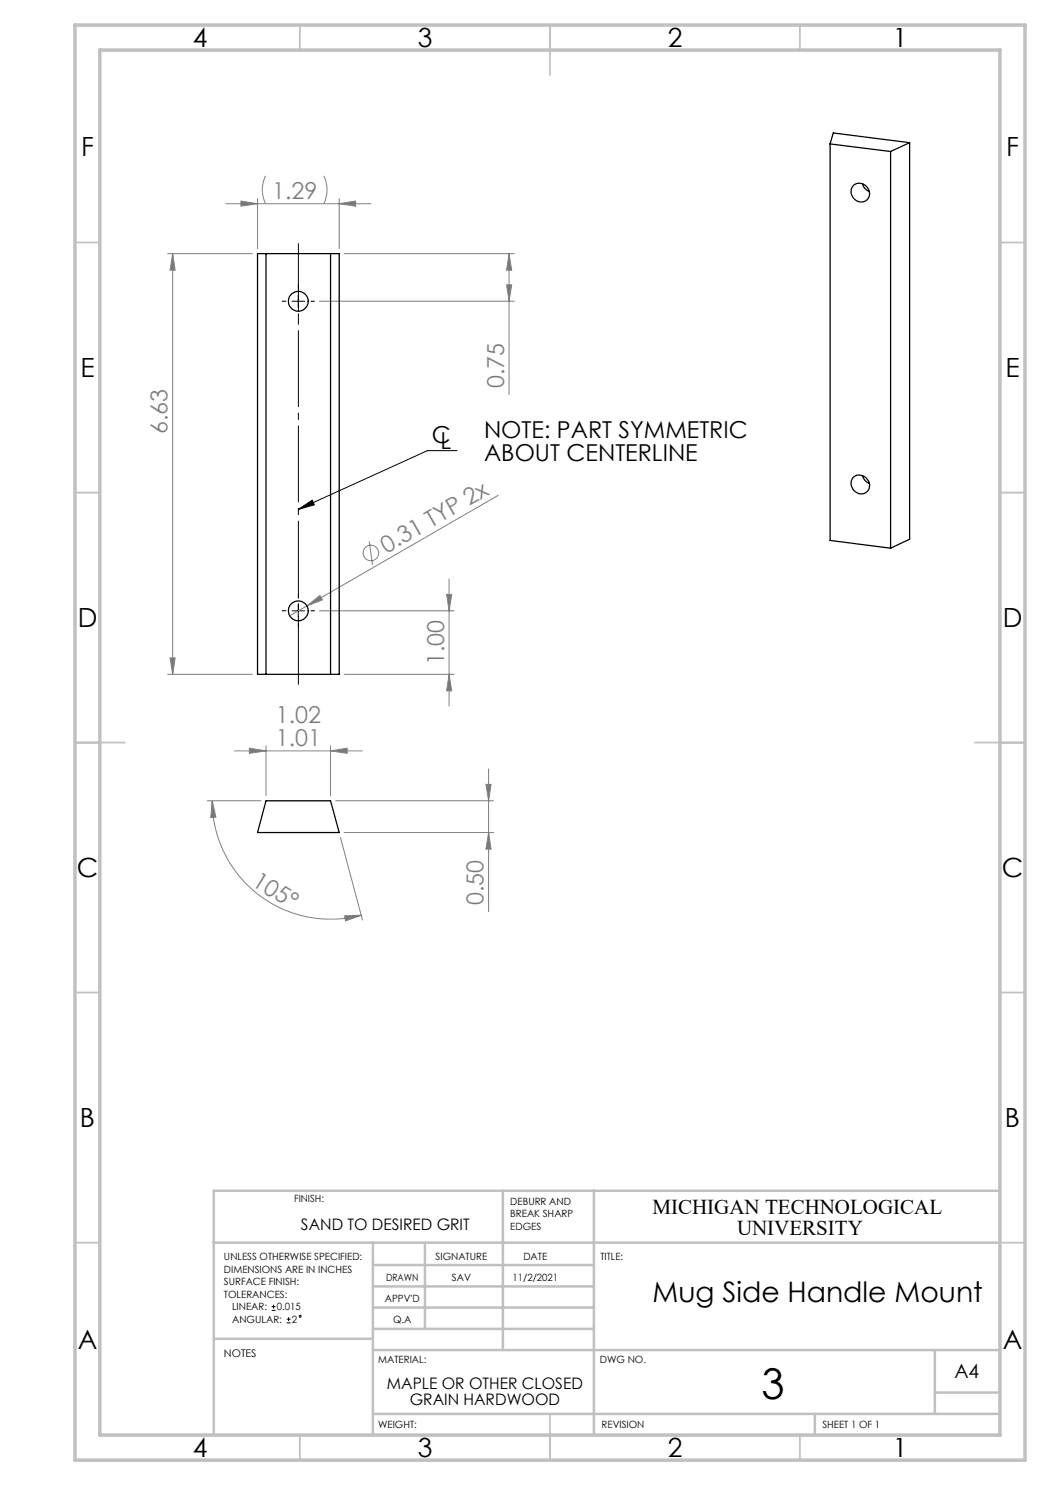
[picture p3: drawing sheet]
<svg xmlns="http://www.w3.org/2000/svg" width="210mm" height="297mm" viewBox="0 0 210 297" stroke-linecap="round" stroke-linejoin="round" font-family="sans-serif">
<g fill="none" stroke="#808080" stroke-width=".2">
<path d="M51.5 39.7v10M53.1 35.2a6.1 6.1 0 0 0 0 5.5M64.8 35.2a6.4 6.4 0 0 1 0 5.5M67.8 39.7v10M33.5 50.7h17M34.5 50.7l.5 3.3h-1zM34.5 50.7v84.2M45.2 40.7h29M48.2 40.2l3.3 .5-3.3 .5zM67.8 40.7l3.3-.5v1zM68.8 50.7h34M101.3 57h1l-.5 3.3z"/>
<path d="M101.8 50.7l.5 3.3h-1zM101.8 50.7v28.2M63.9 60.3h38.9M99.7 99.1l-38.3 22.1M73.8 108.2l.7 4.8M89.3 118.9h1l-.5 3.3zM89.8 115.8v25.4M33.5 134.9h17M34 131.6h1l-.5 3.3zM61.4 121.2l2.6-2.1 .5 .9zM61.4 121.2l-3.5 2M63.9 122.2h26.9"/>
<path d="M68.8 134.9h22M89.8 134.9l.5 3.3h-1zM46.8 150.2h25.7M49.9 149.6l3.3 .6-3.3 .5zM53.2 149.2v10M66.1 150.2l3.3-.6v1.1zM66.1 149.2v10M97.2 156.9h1l-.5 3.3zM97.7 153.8v28.5M41.5 160.2h10.7M42.4 160.2l.8 3.2-1 .1zM42.4 160.2a23.7 23.7 0 0 0 29.8 22.9"/>
<path d="M67.1 160.2h31.6M68.1 167.5l4.4 16.5M68.8 166.5h29.9M97.7 166.5l.5 3.3h-1zM68.9 183.2l3.3-.1-3.1 1.1z"/>
<circle cx="74.2" cy="110.6" r="1.56"/>
</g>
<g fill="none" stroke="#000" stroke-width=".2">
<path d="M59.7 59v2.5M58.4 60.3h2.5M91.4 90.1h-5.9l-25.8 11.8M59.7 101.9l2.7-1.9 .5 1zM58.4 122.2h2.5M59.7 120.9v2.5M54.3 262.1h.8M54.3 261.3h.8M54.7 260.9v.8M57.3 264.6h.8M57.3 263.8h.8M57.7 263.5v.7"/>
<circle cx="60" cy="263.3" r=".19"/>
</g>
<path d="M59.7 48.7v88.2" fill="none" stroke="#000" stroke-width=".2" stroke-dasharray="15.2 1.3 1.3 1.3" stroke-dashoffset="1.7"/>
<path d="M59.7 57.7v-.7M57.2 60.2h-.8M59.7 62.7v.8M62.2 60.2h.7M59.7 119.7v-.8M57.2 122.2h-.8M59.7 124.7v.7M62.2 122.2h.7" fill="none" stroke="#000" stroke-width=".2" stroke-dasharray="15.2 1.3 1.3 1.3"/>
<g fill="none" stroke="#c0c0c0" stroke-width=".35">
<path d="M60 5v5M110 5v10M160 5v5M15 48.5h5M200 48.5h5M15 98.5h5M200 98.5h5M15 148.5h10M195 148.5h10M15 198.5h5M200 198.5h5M15 248.5h5"/>
<path d="M200 248.5h5M60 287v5M110 282.8v9.2M160 287v5"/>
</g>
<g fill="none" stroke="#c0c0c0" stroke-width=".5">
<path d="M100.6 238.2v31.8M118.8 238.2v48.8M200 238.2h-157.2v48.8M42.8 248.5h157.2M74.6 257.3h44.2M74.6 253h44.2M74.6 248.5v38.5M85 248.8v17M42.8 267.8h31.8M74.6 265.8h44.2M74.6 261.5h44.2M74.6 270h125.4"/>
<path d="M187 270v12.8M187 278.5h13M74.6 282.8h125.4M163 282.8v4.2"/>
</g>
<path d="M15 5h190v287h-190zM20 10h180v277h-180z" fill="none" stroke="#c0c0c0" stroke-width=".7"/>
<path d="M59.7 101.9l2.7-1.9 .5 1z" fill="#000"/>
<g fill="#808080">
<path d="M61.4 121.2l2.6-2.1 .5 .9z"/>
<path d="M48.2 40.2l3.3 .5-3.3 .5zM67.8 40.7l3.3-.5v1z"/>
<path d="M49.9 149.6l3.3 .6-3.3 .5zM66.1 150.2l3.3-.6v1.1z"/>
<path d="M101.3 57h1l-.5 3.3zM101.8 50.7l.5 3.3h-1z"/>
<path d="M34.5 50.7l.5 3.3h-1zM34 131.6h1l-.5 3.3zM89.3 118.9h1l-.5 3.3zM89.8 134.9l.5 3.3h-1zM97.2 156.9h1l-.5 3.3zM97.7 166.5l.5 3.3h-1z"/>
<path d="M42.4 160.2l.8 3.2-1 .1zM68.9 183.2l3.3-.1-3.1 1.1z"/>
</g>
<g fill="none" stroke="#000" stroke-width=".25">
<path d="M166 28.8l12.1 1.5M166 28.8v79.3l12.1 1.5M170.6 37.1a1.98 1.98 0 0 1 2.8 .3 1.98 1.98 0 0 1-.2 2.7 2.02 2.02 0 0 1-2.5-.4 2.02 2.02 0 0 1-.1-2.6zM172.5 36.8l.4 .8 .9 .7M178.1 30.3v79.3M181.9 28.5l-3.8 1.8M181.9 28.5v79.3l-3.8 1.8M181.9 28.5l-15.2-1.9-.7 2.2M51.5 50.7h16.3v84.2h-16.3zM53.2 50.7v84.2M66.1 50.7v84.2M170.6 95.5a1.98 1.98 0 0 1 2.8 .2 1.98 1.98 0 0 1-.2 2.8 2.01 2.01 0 0 1-2.5-.5 2.01 2.01 0 0 1-.1-2.5z"/>
<path d="M172.5 95.1l.6 1.1 .7 .5M53.2 160.2h12.9l1.7 6.3h-16.3z"/>
<circle cx="59.7" cy="60.3" r="1.98"/>
<circle cx="59.7" cy="122.2" r="1.98"/>
</g>
<text font-size="8.5" x="152.3" y="279.7">3</text>
<text font-size="5.6" x="130.5" y="260.4">Mug Side Handle Mount</text>
<g font-size="5.3">
<text x="38.5" y="9.5">4</text>
<text x="83.5" y="9.5">3</text>
<text x="133.6" y="9.5">2</text>
<text x="178.6" y="9.5">1</text>
<text x="16.2" y="31.2">F</text>
<text x="201.2" y="31.2">F</text>
<text x="16.1" y="75.5">E</text>
<text x="201.1" y="75.5">E</text>
<text x="15.5" y="125.5">D</text>
<text x="200.5" y="125.5">D</text>
<text x="15.4" y="175.5">C</text>
<text x="200.4" y="175.5">C</text>
<text x="16" y="225.5">B</text>
<text x="201" y="225.5">B</text>
<text x="15.5" y="269.8">A</text>
<text x="200.5" y="269.8">A</text>
<text x="38.5" y="291.5">4</text>
<text x="83.5" y="291.5">3</text>
<text x="133.6" y="291.5">2</text>
<text x="178.6" y="291.5">1</text>
</g>
<g font-size="4.7" fill="#808080">
<text x="54.4" y="39.7">1.29</text>
<text x="100.8" y="77.6" transform="rotate(-90 100.8 77.6)">0.75</text>
<text x="33.5" y="86.8" transform="rotate(-90 33.5 86.8)">6.63</text>
<text x="77.3" y="110.8" transform="rotate(-30 77.3 110.8)">0.31 TYP 2x</text>
<text x="88.8" y="133" transform="rotate(-90 88.8 133)">1.00</text>
<text x="55.2" y="144.6">1.02</text>
<text x="55.2" y="149.1">1.01</text>
<text x="50.2" y="177" transform="rotate(32 50.2 177)">105°</text>
<text x="96.7" y="181" transform="rotate(-90 96.7 181)">0.50</text>
</g>
<g font-size="4.7">
<text x="86.4" y="88.5">C</text>
<text x="88.1" y="89.9">L</text>
<text x="96.8" y="87.6">NOTE: PART SYMMETRIC</text>
<text x="96.8" y="92.2">ABOUT CENTERLINE</text>
</g>
<g font-size="4.2">
<text x="130.5" y="242.8">MICHIGAN TECHNOLOGICAL</text>
<text x="147.4" y="247">UNIVERSITY</text>
</g>
<text font-size="3.9" x="190.9" y="275.5">A4</text>
<g font-size="3.2">
<text x="60.2" y="245.9">SAND TO DESIRED GRIT</text>
<text x="77.4" y="277.9">MAPLE OR OTHER CLOSED</text>
<text x="81.9" y="281.1">GRAIN HARDWOOD</text>
</g>
<text font-size="2.1" x="44.8" y="271.4">NOTES</text>
<g font-size="2">
<text x="58.8" y="240.5">FINISH:</text>
<text x="102.1" y="240.9">DEBURR AND</text>
<text x="102.1" y="243.4">BREAK SHARP</text>
<text x="102.1" y="245.9">EDGES</text>
<text x="87.1" y="251.9">SIGNATURE</text>
<text x="104.7" y="251.9">DATE</text>
<text x="120.1" y="251.9">TITLE:</text>
<text x="44.8" y="252.1">UNLESS OTHERWISE SPECIFIED:</text>
<text x="44.8" y="254.6">DIMENSIONS ARE IN INCHES</text>
<text x="44.8" y="257.1">SURFACE FINISH:</text>
<text x="77.2" y="256.1">DRAWN</text>
<text x="90.4" y="256.1">SAV</text>
<text x="102.5" y="256.1">11/2/2021</text>
<text x="44.8" y="259.6">TOLERANCES:</text>
<text x="46.4" y="262.1">LINEAR:</text>
<text x="55.4" y="262.1">0.015</text>
<text x="77" y="260.3">APPV'D</text>
<text x="46.4" y="264.6">ANGULAR:</text>
<text x="58.4" y="264.6">2</text>
<text x="78.6" y="264.6">Q.A</text>
<text x="75.6" y="272.5">MATERIAL:</text>
<text x="120" y="272.5">DWG NO.</text>
<text x="75.6" y="285.5">WEIGHT:</text>
<text x="120.3" y="285.5">REVISION</text>
<text x="164.5" y="285.6">SHEET 1 OF 1</text>
</g>
</svg>
